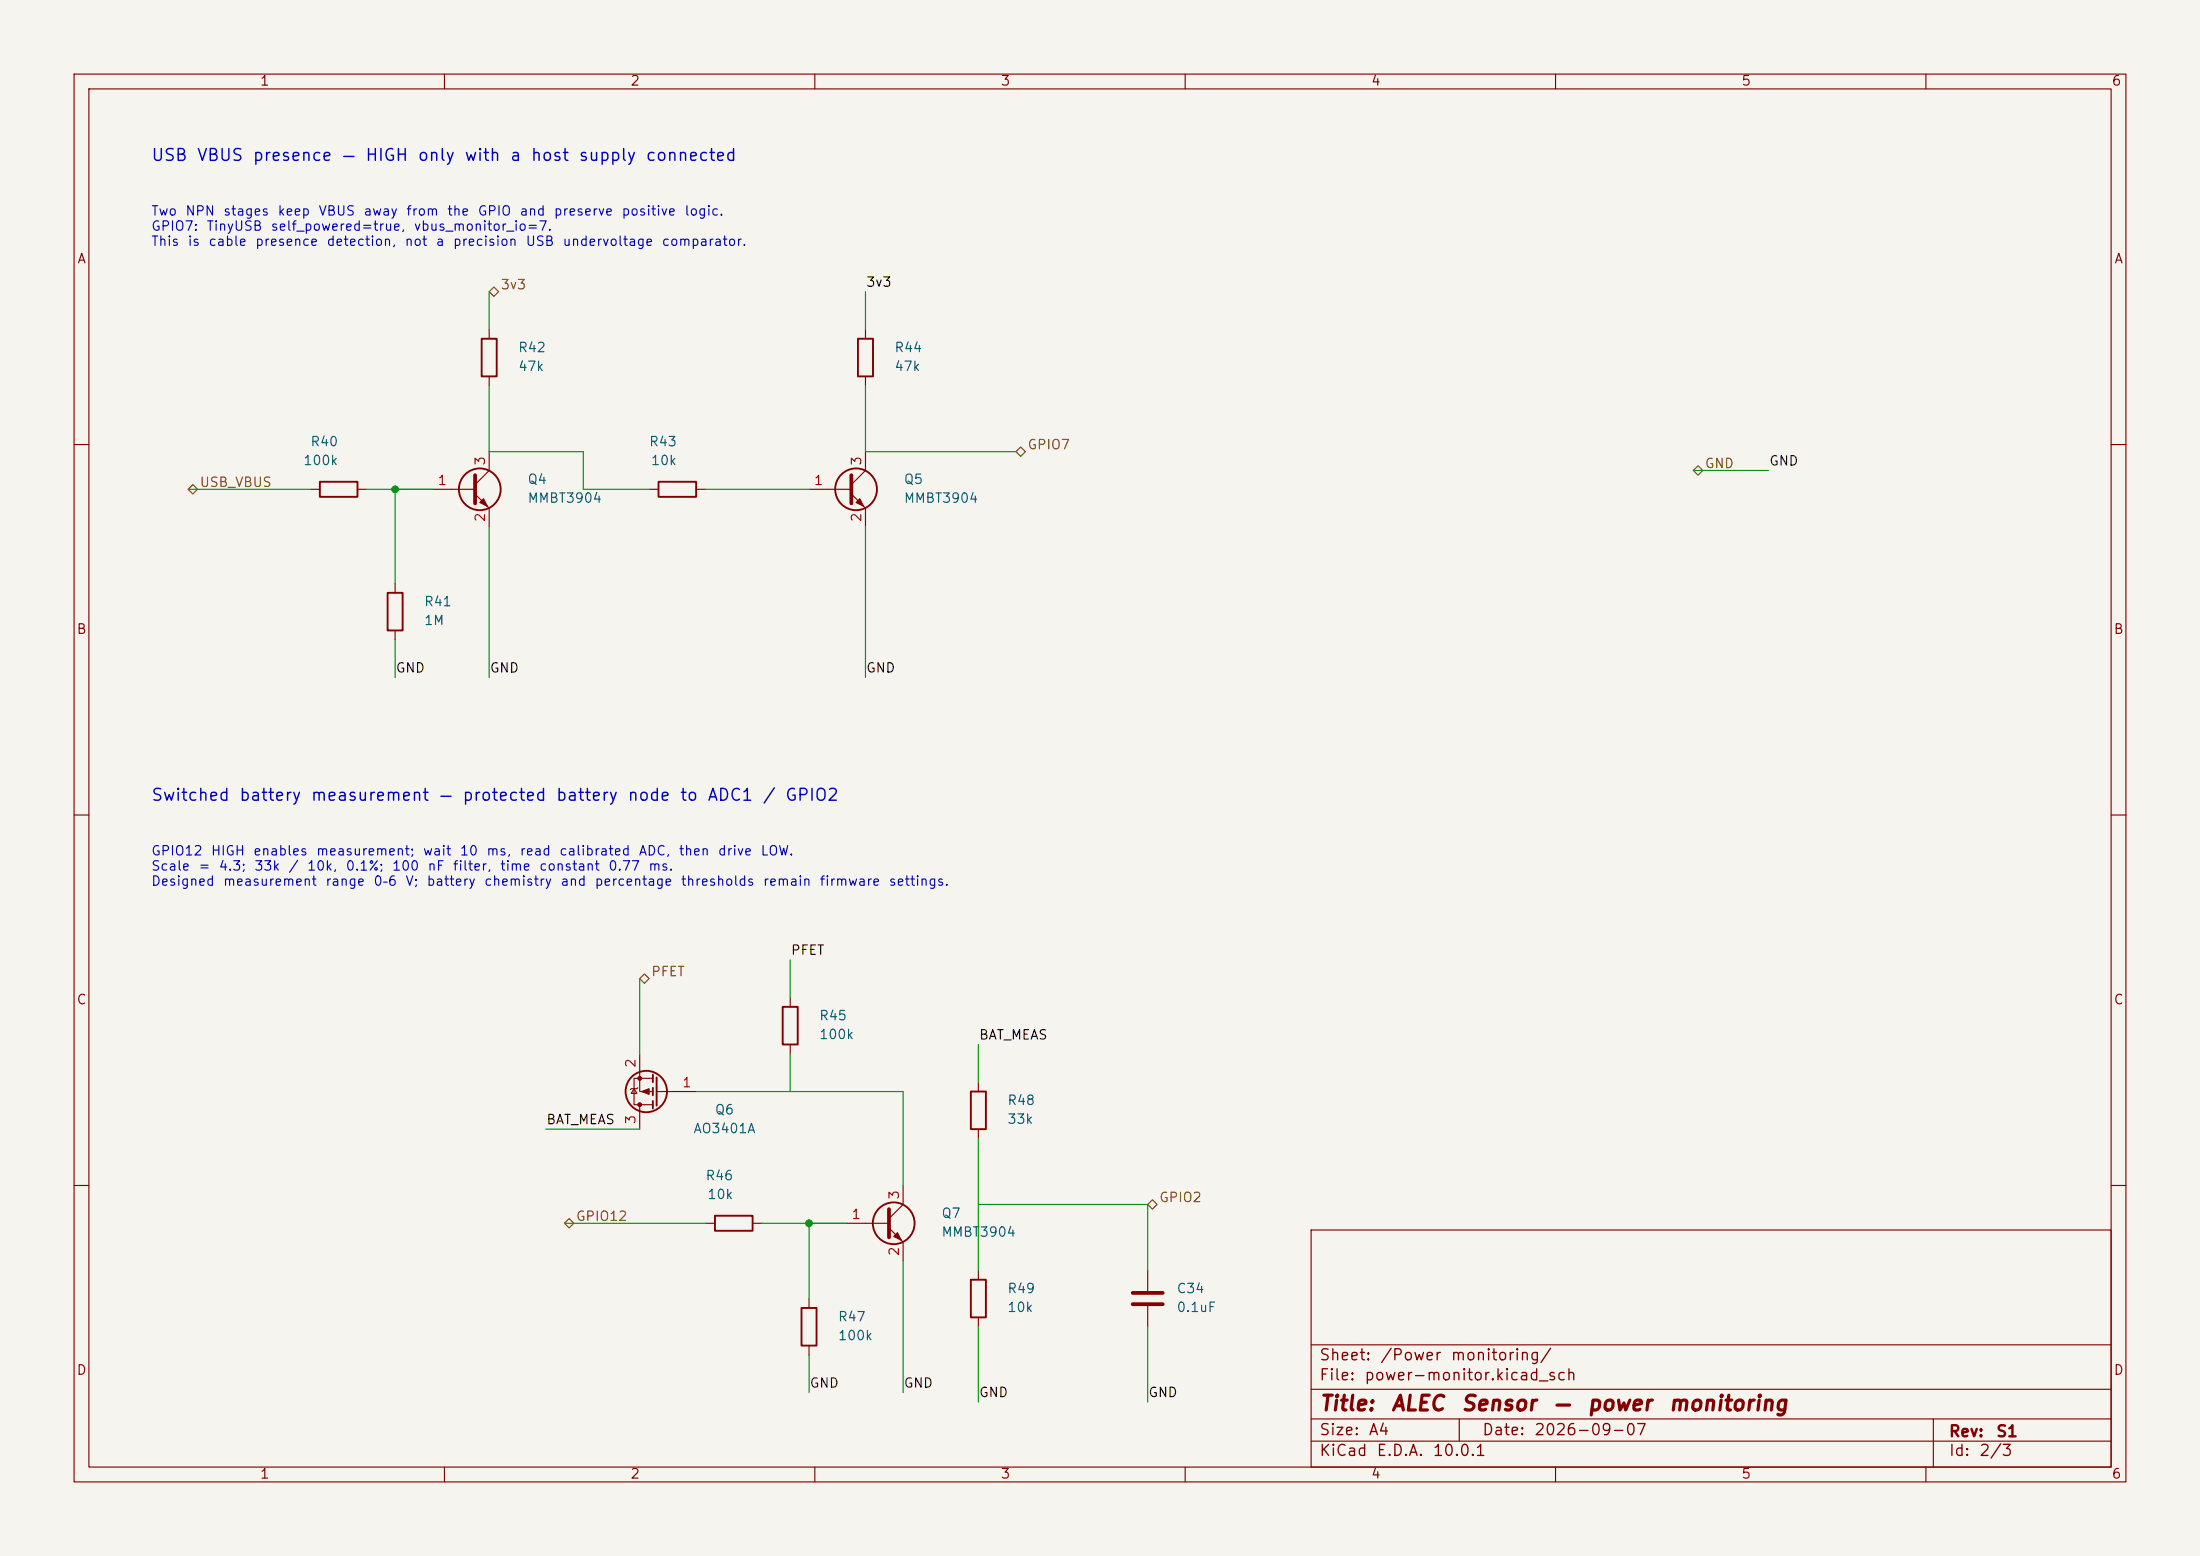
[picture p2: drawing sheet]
(kicad_sch
 (version 20260306)
 (generator "eeschema")
 (generator_version "10.0")
 (paper "A4")
 (lib_symbols
  (symbol
   "Device:R"
   (pin_numbers (hide yes))
   (pin_names
    (offset 0)) (exclude_from_sim no) (in_bom yes) (on_board yes)
   (in_pos_files yes)
   (duplicate_pin_numbers_are_jumpers no)
   (property
    "Reference"
    "R" (at 2.032 0 90) (show_name no) (do_not_autoplace no) (effects (font (size 1.27 1.27))))
   (property
    "Value"
    "R" (at 0 0 90) (show_name no) (do_not_autoplace no) (effects (font (size 1.27 1.27))))
   (property
    "Footprint"
    "" (at -1.778 0 90) (show_name no) (do_not_autoplace no) (hide yes) (effects (font (size 1.27 1.27))))
   (property
    "Datasheet"
    "" (at 0 0 0) (show_name no) (do_not_autoplace no) (hide yes) (effects (font (size 1.27 1.27))))
   (property
    "Description"
    "Resistor" (at 0 0 0) (show_name no) (do_not_autoplace no) (hide yes) (effects (font (size 1.27 1.27))))
   (property
    "ki_keywords"
    "R res resistor" (at 0 0 0) (show_name no) (do_not_autoplace no) (hide yes) (effects (font (size 1.27 1.27))))
   (property
    "ki_fp_filters"
    "R_*" (at 0 0 0) (show_name no) (do_not_autoplace no) (hide yes) (effects (font (size 1.27 1.27))))
   (symbol
    "R_0_1"
    (rectangle (start -1.016 -2.54) (end 1.016 2.54) (stroke (width 0.254) (type default)) (fill (type none))))
   (symbol
    "R_1_1"
    (pin
    passive
    line (at 0 3.81 270) (length 1.27) (name
    "" (effects (font (size 1.27 1.27)))) (number
    "1" (effects (font (size 1.27 1.27)))))
    (pin
    passive
    line (at 0 -3.81 90) (length 1.27) (name
    "" (effects (font (size 1.27 1.27)))) (number
    "2" (effects (font (size 1.27 1.27))))))
   (embedded_fonts no))
  (symbol
   "Device:C"
   (pin_numbers (hide yes))
   (pin_names
    (offset 0.254)) (exclude_from_sim no) (in_bom yes) (on_board yes)
   (in_pos_files yes)
   (duplicate_pin_numbers_are_jumpers no)
   (property
    "Reference"
    "C" (at 0.635 2.54 0) (show_name no) (do_not_autoplace no) (effects (font (size 1.27 1.27)) (justify left)))
   (property
    "Value"
    "C" (at 0.635 -2.54 0) (show_name no) (do_not_autoplace no) (effects (font (size 1.27 1.27)) (justify left)))
   (property
    "Footprint"
    "" (at 0.9652 -3.81 0) (show_name no) (do_not_autoplace no) (hide yes) (effects (font (size 1.27 1.27))))
   (property
    "Datasheet"
    "" (at 0 0 0) (show_name no) (do_not_autoplace no) (hide yes) (effects (font (size 1.27 1.27))))
   (property
    "Description"
    "Unpolarized capacitor" (at 0 0 0) (show_name no) (do_not_autoplace no) (hide yes) (effects (font (size 1.27 1.27))))
   (property
    "ki_keywords"
    "cap capacitor" (at 0 0 0) (show_name no) (do_not_autoplace no) (hide yes) (effects (font (size 1.27 1.27))))
   (property
    "ki_fp_filters"
    "C_*" (at 0 0 0) (show_name no) (do_not_autoplace no) (hide yes) (effects (font (size 1.27 1.27))))
   (symbol
    "C_0_1"
    (polyline (pts (xy -2.032 0.762) (xy 2.032 0.762)) (stroke (width 0.508) (type default)) (fill (type none)))
    (polyline (pts (xy -2.032 -0.762) (xy 2.032 -0.762)) (stroke (width 0.508) (type default)) (fill (type none))))
   (symbol
    "C_1_1"
    (pin
    passive
    line (at 0 3.81 270) (length 2.794) (name
    "" (effects (font (size 1.27 1.27)))) (number
    "1" (effects (font (size 1.27 1.27)))))
    (pin
    passive
    line (at 0 -3.81 90) (length 2.794) (name
    "" (effects (font (size 1.27 1.27)))) (number
    "2" (effects (font (size 1.27 1.27))))))
   (embedded_fonts no))
  (symbol
   "Transistor_BJT:MMBT3904"
   (pin_names
    (offset 0) (hide yes)) (exclude_from_sim no) (in_bom yes) (on_board yes)
   (in_pos_files yes)
   (duplicate_pin_numbers_are_jumpers no)
   (property
    "Reference"
    "Q" (at 5.08 1.905 0) (show_name no) (do_not_autoplace no) (effects (font (size 1.27 1.27)) (justify left)))
   (property
    "Value"
    "MMBT3904" (at 5.08 0 0) (show_name no) (do_not_autoplace no) (effects (font (size 1.27 1.27)) (justify left)))
   (property
    "Footprint"
    "Package_TO_SOT_SMD:SOT-23" (at 5.08 -1.905 0) (show_name no) (do_not_autoplace no) (hide yes) (effects (font (size 1.27 1.27)
    (italic yes)) (justify left)))
   (property
    "Datasheet"
    "https://www.onsemi.com/pdf/datasheet/pzt3904-d.pdf" (at 0 0 0) (show_name no) (do_not_autoplace no) (hide yes) (effects (font (size 1.27 1.27)) (justify left)))
   (property
    "Description"
    "0.2A Ic, 40V Vce, Small Signal NPN Transistor, SOT-23" (at 0 0 0) (show_name no) (do_not_autoplace no) (hide yes) (effects (font (size 1.27 1.27))))
   (property
    "Sim.Device"
    "NPN" (at 0 0 0) (show_name no) (do_not_autoplace no) (hide yes) (effects (font (size 1.27 1.27))))
   (property
    "Sim.Pins"
    "1=B 2=E 3=C" (at 0 0 0) (show_name no) (do_not_autoplace no) (hide yes) (effects (font (size 1.27 1.27))))
   (property
    "ki_keywords"
    "NPN Transistor" (at 0 0 0) (show_name no) (do_not_autoplace no) (hide yes) (effects (font (size 1.27 1.27))))
   (property
    "ki_fp_filters"
    "SOT?23*" (at 0 0 0) (show_name no) (do_not_autoplace no) (hide yes) (effects (font (size 1.27 1.27))))
   (symbol
    "MMBT3904_0_1"
    (polyline (pts (xy -2.54 0) (xy 0.635 0)) (stroke (width 0) (type default)) (fill (type none)))
    (polyline (pts (xy 0.635 1.905) (xy 0.635 -1.905)) (stroke (width 0.508) (type default)) (fill (type none)))
    (circle (center 1.27 0) (radius 2.8194) (stroke (width 0.254) (type default)) (fill (type none))))
   (symbol
    "MMBT3904_1_1"
    (polyline (pts (xy 0.635 0.635) (xy 2.54 2.54)) (stroke (width 0) (type default)) (fill (type none)))
    (polyline (pts (xy 0.635 -0.635) (xy 2.54 -2.54)) (stroke (width 0) (type default)) (fill (type none)))
    (polyline (pts (xy 1.27 -1.778) (xy 1.778 -1.27) (xy 2.286 -2.286) (xy 1.27 -1.778)) (stroke (width 0) (type default)) (fill (type outline)))
    (pin
    input
    line (at -5.08 0 0) (length 2.54) (name
    "B" (effects (font (size 1.27 1.27)))) (number
    "1" (effects (font (size 1.27 1.27)))))
    (pin
    passive
    line (at 2.54 -5.08 90) (length 2.54) (name
    "E" (effects (font (size 1.27 1.27)))) (number
    "2" (effects (font (size 1.27 1.27)))))
    (pin
    passive
    line (at 2.54 5.08 270) (length 2.54) (name
    "C" (effects (font (size 1.27 1.27)))) (number
    "3" (effects (font (size 1.27 1.27))))))
   (embedded_fonts no))
  (symbol
   "Transistor_FET:AO3401A"
   (pin_names (hide yes)) (exclude_from_sim no) (in_bom yes) (on_board yes)
   (in_pos_files yes)
   (duplicate_pin_numbers_are_jumpers no)
   (property
    "Reference"
    "Q" (at 5.08 1.905 0) (show_name no) (do_not_autoplace no) (effects (font (size 1.27 1.27)) (justify left)))
   (property
    "Value"
    "AO3401A" (at 5.08 0 0) (show_name no) (do_not_autoplace no) (effects (font (size 1.27 1.27)) (justify left)))
   (property
    "Footprint"
    "Package_TO_SOT_SMD:SOT-23" (at 5.08 -1.905 0) (show_name no) (do_not_autoplace no) (hide yes) (effects (font (size 1.27 1.27)
    (italic yes)) (justify left)))
   (property
    "Datasheet"
    "http://www.aosmd.com/pdfs/datasheet/AO3401A.pdf" (at 5.08 -3.81 0) (show_name no) (do_not_autoplace no) (hide yes) (effects (font (size 1.27 1.27)) (justify left)))
   (property
    "Description"
    "-4.0A Id, -30V Vds, P-Channel MOSFET, SOT-23" (at 0 0 0) (show_name no) (do_not_autoplace no) (hide yes) (effects (font (size 1.27 1.27))))
   (property
    "ki_keywords"
    "P-Channel MOSFET" (at 0 0 0) (show_name no) (do_not_autoplace no) (hide yes) (effects (font (size 1.27 1.27))))
   (property
    "ki_fp_filters"
    "SOT?23*" (at 0 0 0) (show_name no) (do_not_autoplace no) (hide yes) (effects (font (size 1.27 1.27))))
   (symbol
    "AO3401A_0_1"
    (polyline (pts (xy 0.254 1.905) (xy 0.254 -1.905)) (stroke (width 0.254) (type default)) (fill (type none)))
    (polyline (pts (xy 0.254 0) (xy -2.54 0)) (stroke (width 0) (type default)) (fill (type none)))
    (polyline (pts (xy 0.762 2.286) (xy 0.762 1.27)) (stroke (width 0.254) (type default)) (fill (type none)))
    (polyline (pts (xy 0.762 1.778) (xy 3.302 1.778) (xy 3.302 -1.778) (xy 0.762 -1.778)) (stroke (width 0) (type default)) (fill (type none)))
    (polyline (pts (xy 0.762 0.508) (xy 0.762 -0.508)) (stroke (width 0.254) (type default)) (fill (type none)))
    (polyline (pts (xy 0.762 -1.27) (xy 0.762 -2.286)) (stroke (width 0.254) (type default)) (fill (type none)))
    (circle (center 1.651 0) (radius 2.794) (stroke (width 0.254) (type default)) (fill (type none)))
    (polyline (pts (xy 2.286 0) (xy 1.27 0.381) (xy 1.27 -0.381) (xy 2.286 0)) (stroke (width 0) (type default)) (fill (type outline)))
    (polyline (pts (xy 2.54 2.54) (xy 2.54 1.778)) (stroke (width 0) (type default)) (fill (type none)))
    (circle (center 2.54 1.778) (radius 0.254) (stroke (width 0) (type default)) (fill (type outline)))
    (circle (center 2.54 -1.778) (radius 0.254) (stroke (width 0) (type default)) (fill (type outline)))
    (polyline (pts (xy 2.54 -2.54) (xy 2.54 0) (xy 0.762 0)) (stroke (width 0) (type default)) (fill (type none)))
    (polyline (pts (xy 2.794 -0.508) (xy 2.921 -0.381) (xy 3.683 -0.381) (xy 3.81 -0.254)) (stroke (width 0) (type default)) (fill (type none)))
    (polyline (pts (xy 3.302 -0.381) (xy 2.921 0.254) (xy 3.683 0.254) (xy 3.302 -0.381)) (stroke (width 0) (type default)) (fill (type none))))
   (symbol
    "AO3401A_1_1"
    (pin
    input
    line (at -5.08 0 0) (length 2.54) (name
    "G" (effects (font (size 1.27 1.27)))) (number
    "1" (effects (font (size 1.27 1.27)))))
    (pin
    passive
    line (at 2.54 -5.08 90) (length 2.54) (name
    "S" (effects (font (size 1.27 1.27)))) (number
    "2" (effects (font (size 1.27 1.27)))))
    (pin
    passive
    line (at 2.54 5.08 270) (length 2.54) (name
    "D" (effects (font (size 1.27 1.27)))) (number
    "3" (effects (font (size 1.27 1.27))))))
   (embedded_fonts no)))
 (text
  "USB VBUS presence — HIGH only with a host supply connected"
  (at 20.32 20.32 0)
  (effects (font (size 1.6 1.6)) (justify left top)))
 (text
  "Two NPN stages keep VBUS away from the GPIO and preserve positive logic.\nGPIO7: TinyUSB self_powered=true, vbus_monitor_io=7.\nThis is cable presence detection, not a precision USB undervoltage comparator."
  (at 20.32 27.94 0)
  (effects (font (size 1.27 1.27)) (justify left top)))
 (symbol
  (lib_id "Transistor_BJT:MMBT3904")
  (at 63.5 66.04 0)
  (unit 1)
  (body_style 1)
  (exclude_from_sim yes)
  (in_bom yes)
  (on_board yes)
  (in_pos_files yes)
  (dnp no)
  (property
   "Reference"
   "Q4" (at 71.12 64.77000000000001 0) (show_name no) (do_not_autoplace no) (effects (font (size 1.27 1.27)) (justify left)))
  (property
   "Value"
   "MMBT3904" (at 71.12 67.31 0) (show_name no) (do_not_autoplace no) (effects (font (size 1.27 1.27)) (justify left)))
  (property
   "Footprint"
   "Package_TO_SOT_SMD:SOT-23" (at 63.5 66.04 0) (hide yes) (show_name no) (do_not_autoplace no) (effects (font (size 1.27 1.27)
    (italic yes)) (justify left)))
  (property
   "Datasheet"
   "https://www.onsemi.com/pdf/datasheet/mmbt3904lt1-d.pdf" (at 63.5 66.04 0) (hide yes) (show_name no) (do_not_autoplace no) (effects (font (size 1.27 1.27)) (justify left)))
  (property
   "Description"
   "0.2A Ic, 40V Vce, Small Signal NPN Transistor, SOT-23" (at 63.5 66.04 0) (hide yes) (show_name no) (do_not_autoplace no) (effects (font (size 1.27 1.27))))
  (property
   "Sim.Device"
   "NPN" (at 63.5 66.04 0) (hide yes) (show_name no) (do_not_autoplace no) (effects (font (size 1.27 1.27))))
  (property
   "Sim.Pins"
   "1=B 2=E 3=C" (at 63.5 66.04 0) (hide yes) (show_name no) (do_not_autoplace no) (effects (font (size 1.27 1.27))))
  (pin
   "3")
  (pin
   "2")
  (pin
   "1")
  (instances (project
    "alec-sensor" (path
    "/7924bd8b-2498-4d76-899d-c0ad5a514485/7c84093a-5796-4504-a572-6cccb77c9bc7" (reference "Q4") (unit 1))))
  (property
   "MPN"
   "MMBT3904LT1G" (at 0 0 0) (effects (font (size 1.27 1.27)) (hide yes)))
 (property "Manufacturer" "onsemi" (at 0 0 0) (effects (font (size 1.27 1.27)) (hide yes)))
 (property "LCSC#" "C81464" (at 0 0 0) (effects (font (size 1.27 1.27)) (hide yes))))
 (symbol
  (lib_id "Transistor_BJT:MMBT3904")
  (at 114.3 66.04 0)
  (unit 1)
  (body_style 1)
  (exclude_from_sim yes)
  (in_bom yes)
  (on_board yes)
  (in_pos_files yes)
  (dnp no)
  (property
   "Reference"
   "Q5" (at 121.92 64.77000000000001 0) (show_name no) (do_not_autoplace no) (effects (font (size 1.27 1.27)) (justify left)))
  (property
   "Value"
   "MMBT3904" (at 121.92 67.31 0) (show_name no) (do_not_autoplace no) (effects (font (size 1.27 1.27)) (justify left)))
  (property
   "Footprint"
   "Package_TO_SOT_SMD:SOT-23" (at 114.3 66.04 0) (hide yes) (show_name no) (do_not_autoplace no) (effects (font (size 1.27 1.27)
    (italic yes)) (justify left)))
  (property
   "Datasheet"
   "https://www.onsemi.com/pdf/datasheet/mmbt3904lt1-d.pdf" (at 114.3 66.04 0) (hide yes) (show_name no) (do_not_autoplace no) (effects (font (size 1.27 1.27)) (justify left)))
  (property
   "Description"
   "0.2A Ic, 40V Vce, Small Signal NPN Transistor, SOT-23" (at 114.3 66.04 0) (hide yes) (show_name no) (do_not_autoplace no) (effects (font (size 1.27 1.27))))
  (property
   "Sim.Device"
   "NPN" (at 114.3 66.04 0) (hide yes) (show_name no) (do_not_autoplace no) (effects (font (size 1.27 1.27))))
  (property
   "Sim.Pins"
   "1=B 2=E 3=C" (at 114.3 66.04 0) (hide yes) (show_name no) (do_not_autoplace no) (effects (font (size 1.27 1.27))))
  (pin
   "3")
  (pin
   "2")
  (pin
   "1")
  (instances (project
    "alec-sensor" (path
    "/7924bd8b-2498-4d76-899d-c0ad5a514485/7c84093a-5796-4504-a572-6cccb77c9bc7" (reference "Q5") (unit 1))))
  (property
   "MPN"
   "MMBT3904LT1G" (at 0 0 0) (effects (font (size 1.27 1.27)) (hide yes)))
 (property "Manufacturer" "onsemi" (at 0 0 0) (effects (font (size 1.27 1.27)) (hide yes)))
 (property "LCSC#" "C81464" (at 0 0 0) (effects (font (size 1.27 1.27)) (hide yes))))
 (symbol
  (lib_id "Device:R")
  (at 45.72 66.04 90)
  (unit 1)
  (body_style 1)
  (exclude_from_sim yes)
  (in_bom yes)
  (on_board yes)
  (in_pos_files yes)
  (dnp no)
  (property
   "Reference"
   "R40" (at 45.72 59.690000000000005 90) (show_name no) (do_not_autoplace no) (effects (font (size 1.27 1.27)) (justify left)))
  (property
   "Value"
   "100k" (at 45.72 62.230000000000004 90) (show_name no) (do_not_autoplace no) (effects (font (size 1.27 1.27)) (justify left)))
  (property
   "Footprint"
   "Resistor_SMD:R_0402_1005Metric" (at 45.72 66.04 0) (hide yes) (show_name no) (do_not_autoplace no) (effects (font (size 1.27 1.27))))
  (property
   "Datasheet"
   "https://www.lcsc.com/datasheet/lcsc_datasheet_2304140030_YAGEO-RC0402FR-07100KL_C60491.pdf" (at 45.72 66.04 0) (hide yes) (show_name no) (do_not_autoplace no) (effects (font (size 1.27 1.27))))
  (property
   "Description"
   "Resistor" (at 45.72 66.04 0) (hide yes) (show_name no) (do_not_autoplace no) (effects (font (size 1.27 1.27))))
  (pin
   "2")
  (pin
   "1")
  (instances (project
    "alec-sensor" (path
    "/7924bd8b-2498-4d76-899d-c0ad5a514485/7c84093a-5796-4504-a572-6cccb77c9bc7" (reference "R40") (unit 1))))
  (property
   "MPN"
   "RC0402FR-07100KL" (at 0 0 0) (effects (font (size 1.27 1.27)) (hide yes)))
 (property "Manufacturer" "YAGEO" (at 0 0 0) (effects (font (size 1.27 1.27)) (hide yes)))
 (property "LCSC#" "C60491" (at 0 0 0) (effects (font (size 1.27 1.27)) (hide yes))))
 (symbol
  (lib_id "Device:R")
  (at 53.34 82.55 0)
  (unit 1)
  (body_style 1)
  (exclude_from_sim yes)
  (in_bom yes)
  (on_board yes)
  (in_pos_files yes)
  (dnp no)
  (property
   "Reference"
   "R41" (at 57.150000000000006 81.28 0) (show_name no) (do_not_autoplace no) (effects (font (size 1.27 1.27)) (justify left)))
  (property
   "Value"
   "1M" (at 57.150000000000006 83.82 0) (show_name no) (do_not_autoplace no) (effects (font (size 1.27 1.27)) (justify left)))
  (property
   "Footprint"
   "Resistor_SMD:R_0402_1005Metric" (at 53.34 82.55 0) (hide yes) (show_name no) (do_not_autoplace no) (effects (font (size 1.27 1.27))))
  (property
   "Datasheet"
   "https://www.lcsc.com/datasheet/lcsc_datasheet_2304140030_YAGEO-RC0402FR-071ML_C138033.pdf" (at 53.34 82.55 0) (hide yes) (show_name no) (do_not_autoplace no) (effects (font (size 1.27 1.27))))
  (property
   "Description"
   "Resistor" (at 53.34 82.55 0) (hide yes) (show_name no) (do_not_autoplace no) (effects (font (size 1.27 1.27))))
  (pin
   "2")
  (pin
   "1")
  (instances (project
    "alec-sensor" (path
    "/7924bd8b-2498-4d76-899d-c0ad5a514485/7c84093a-5796-4504-a572-6cccb77c9bc7" (reference "R41") (unit 1))))
  (property
   "MPN"
   "RC0402FR-071ML" (at 0 0 0) (effects (font (size 1.27 1.27)) (hide yes)))
 (property "Manufacturer" "YAGEO" (at 0 0 0) (effects (font (size 1.27 1.27)) (hide yes)))
 (property "LCSC#" "C138033" (at 0 0 0) (effects (font (size 1.27 1.27)) (hide yes))))
 (symbol
  (lib_id "Device:R")
  (at 66.04 48.26 0)
  (unit 1)
  (body_style 1)
  (exclude_from_sim yes)
  (in_bom yes)
  (on_board yes)
  (in_pos_files yes)
  (dnp no)
  (property
   "Reference"
   "R42" (at 69.85000000000001 46.989999999999995 0) (show_name no) (do_not_autoplace no) (effects (font (size 1.27 1.27)) (justify left)))
  (property
   "Value"
   "47k" (at 69.85000000000001 49.53 0) (show_name no) (do_not_autoplace no) (effects (font (size 1.27 1.27)) (justify left)))
  (property
   "Footprint"
   "Resistor_SMD:R_0402_1005Metric" (at 66.04 48.26 0) (hide yes) (show_name no) (do_not_autoplace no) (effects (font (size 1.27 1.27))))
  (property
   "Datasheet"
   "https://www.lcsc.com/datasheet/lcsc_datasheet_2304140030_YAGEO-RC0402FR-0747KL_C93943.pdf" (at 66.04 48.26 0) (hide yes) (show_name no) (do_not_autoplace no) (effects (font (size 1.27 1.27))))
  (property
   "Description"
   "Resistor" (at 66.04 48.26 0) (hide yes) (show_name no) (do_not_autoplace no) (effects (font (size 1.27 1.27))))
  (pin
   "2")
  (pin
   "1")
  (instances (project
    "alec-sensor" (path
    "/7924bd8b-2498-4d76-899d-c0ad5a514485/7c84093a-5796-4504-a572-6cccb77c9bc7" (reference "R42") (unit 1))))
  (property
   "MPN"
   "RC0402FR-0747KL" (at 0 0 0) (effects (font (size 1.27 1.27)) (hide yes)))
 (property "Manufacturer" "YAGEO" (at 0 0 0) (effects (font (size 1.27 1.27)) (hide yes)))
 (property "LCSC#" "C93943" (at 0 0 0) (effects (font (size 1.27 1.27)) (hide yes))))
 (symbol
  (lib_id "Device:R")
  (at 91.44 66.04 90)
  (unit 1)
  (body_style 1)
  (exclude_from_sim yes)
  (in_bom yes)
  (on_board yes)
  (in_pos_files yes)
  (dnp no)
  (property
   "Reference"
   "R43" (at 91.44 59.690000000000005 90) (show_name no) (do_not_autoplace no) (effects (font (size 1.27 1.27)) (justify left)))
  (property
   "Value"
   "10k" (at 91.44 62.230000000000004 90) (show_name no) (do_not_autoplace no) (effects (font (size 1.27 1.27)) (justify left)))
  (property
   "Footprint"
   "Resistor_SMD:R_0402_1005Metric" (at 91.44 66.04 0) (hide yes) (show_name no) (do_not_autoplace no) (effects (font (size 1.27 1.27))))
  (property
   "Datasheet"
   "https://www.lcsc.com/datasheet/lcsc_datasheet_2304140030_YAGEO-RC0402FR-0710KL_C60490.pdf" (at 91.44 66.04 0) (hide yes) (show_name no) (do_not_autoplace no) (effects (font (size 1.27 1.27))))
  (property
   "Description"
   "Resistor" (at 91.44 66.04 0) (hide yes) (show_name no) (do_not_autoplace no) (effects (font (size 1.27 1.27))))
  (pin
   "2")
  (pin
   "1")
  (instances (project
    "alec-sensor" (path
    "/7924bd8b-2498-4d76-899d-c0ad5a514485/7c84093a-5796-4504-a572-6cccb77c9bc7" (reference "R43") (unit 1))))
  (property
   "MPN"
   "RC0402FR-0710KL" (at 0 0 0) (effects (font (size 1.27 1.27)) (hide yes)))
 (property "Manufacturer" "YAGEO" (at 0 0 0) (effects (font (size 1.27 1.27)) (hide yes)))
 (property "LCSC#" "C60490" (at 0 0 0) (effects (font (size 1.27 1.27)) (hide yes))))
 (symbol
  (lib_id "Device:R")
  (at 116.84 48.26 0)
  (unit 1)
  (body_style 1)
  (exclude_from_sim yes)
  (in_bom yes)
  (on_board yes)
  (in_pos_files yes)
  (dnp no)
  (property
   "Reference"
   "R44" (at 120.65 46.989999999999995 0) (show_name no) (do_not_autoplace no) (effects (font (size 1.27 1.27)) (justify left)))
  (property
   "Value"
   "47k" (at 120.65 49.53 0) (show_name no) (do_not_autoplace no) (effects (font (size 1.27 1.27)) (justify left)))
  (property
   "Footprint"
   "Resistor_SMD:R_0402_1005Metric" (at 116.84 48.26 0) (hide yes) (show_name no) (do_not_autoplace no) (effects (font (size 1.27 1.27))))
  (property
   "Datasheet"
   "https://www.lcsc.com/datasheet/lcsc_datasheet_2304140030_YAGEO-RC0402FR-0747KL_C93943.pdf" (at 116.84 48.26 0) (hide yes) (show_name no) (do_not_autoplace no) (effects (font (size 1.27 1.27))))
  (property
   "Description"
   "Resistor" (at 116.84 48.26 0) (hide yes) (show_name no) (do_not_autoplace no) (effects (font (size 1.27 1.27))))
  (pin
   "2")
  (pin
   "1")
  (instances (project
    "alec-sensor" (path
    "/7924bd8b-2498-4d76-899d-c0ad5a514485/7c84093a-5796-4504-a572-6cccb77c9bc7" (reference "R44") (unit 1))))
  (property
   "MPN"
   "RC0402FR-0747KL" (at 0 0 0) (effects (font (size 1.27 1.27)) (hide yes)))
 (property "Manufacturer" "YAGEO" (at 0 0 0) (effects (font (size 1.27 1.27)) (hide yes)))
 (property "LCSC#" "C93943" (at 0 0 0) (effects (font (size 1.27 1.27)) (hide yes))))
 (wire
  (pts (xy 41.91 66.04) (xy 25.4 66.04))
  (stroke (width 0) (type default)))
 (hierarchical_label
  "USB_VBUS"
  (shape bidirectional)
  (at 25.4 66.04 0)
  (effects (font (size 1.27 1.27)) (justify left bottom)))
 (wire
  (pts (xy 49.53 66.04) (xy 58.42 66.04))
  (stroke (width 0) (type default)))
 (wire
  (pts (xy 53.34 78.74) (xy 53.34 66.04))
  (stroke (width 0) (type default)))
 (wire
  (pts (xy 53.34 66.04) (xy 58.42 66.04))
  (stroke (width 0) (type default)))
 (wire
  (pts (xy 53.34 86.36) (xy 53.34 91.44))
  (stroke (width 0) (type default)))
 (label
  "GND"
  (at 53.34 91.44 0)
  (effects (font (size 1.27 1.27)) (justify left bottom)))
 (wire
  (pts (xy 66.04 52.07) (xy 66.04 60.96))
  (stroke (width 0) (type default)))
 (wire
  (pts (xy 66.04 44.45) (xy 66.04 39.37))
  (stroke (width 0) (type default)))
 (hierarchical_label
  "3v3"
  (shape bidirectional)
  (at 66.04 39.37 0)
  (effects (font (size 1.27 1.27)) (justify left bottom)))
 (wire
  (pts (xy 66.04 60.96) (xy 78.74 60.96))
  (stroke (width 0) (type default)))
 (wire
  (pts (xy 78.74 60.96) (xy 78.74 66.04))
  (stroke (width 0) (type default)))
 (wire
  (pts (xy 78.74 66.04) (xy 87.63 66.04))
  (stroke (width 0) (type default)))
 (wire
  (pts (xy 95.25 66.04) (xy 109.22 66.04))
  (stroke (width 0) (type default)))
 (wire
  (pts (xy 116.84 52.07) (xy 116.84 60.96))
  (stroke (width 0) (type default)))
 (wire
  (pts (xy 116.84 44.45) (xy 116.84 39.37))
  (stroke (width 0) (type default)))
 (label
  "3v3"
  (at 116.84 39.37 0)
  (effects (font (size 1.27 1.27)) (justify left bottom)))
 (wire
  (pts (xy 66.04 71.12) (xy 66.04 91.44))
  (stroke (width 0) (type default)))
 (label
  "GND"
  (at 66.04 91.44 0)
  (effects (font (size 1.27 1.27)) (justify left bottom)))
 (wire
  (pts (xy 116.84 71.12) (xy 116.84 91.44))
  (stroke (width 0) (type default)))
 (label
  "GND"
  (at 116.84 91.44 0)
  (effects (font (size 1.27 1.27)) (justify left bottom)))
 (wire
  (pts (xy 116.84 60.96) (xy 137.16 60.96))
  (stroke (width 0) (type default)))
 (hierarchical_label
  "GPIO7"
  (shape bidirectional)
  (at 137.16 60.96 0)
  (effects (font (size 1.27 1.27)) (justify left bottom)))
 (text
  "Switched battery measurement — protected battery node to ADC1 / GPIO2"
  (at 20.32 106.68 0)
  (effects (font (size 1.6 1.6)) (justify left top)))
 (text
  "GPIO12 HIGH enables measurement; wait 10 ms, read calibrated ADC, then drive LOW.\nScale = 4.3; 33k / 10k, 0.1%; 100 nF filter, time constant 0.77 ms.\nDesigned measurement range 0–6 V; battery chemistry and percentage thresholds remain firmware settings."
  (at 20.32 114.3 0)
  (effects (font (size 1.27 1.27)) (justify left top)))
 (symbol
  (lib_id "Transistor_FET:AO3401A")
  (at 88.9 147.32 180)
  (unit 1)
  (body_style 1)
  (exclude_from_sim yes)
  (in_bom yes)
  (on_board yes)
  (in_pos_files yes)
  (dnp no)
  (property
   "Reference"
   "Q6" (at 97.79 149.86 0) (show_name no) (do_not_autoplace no) (effects (font (size 1.27 1.27))))
  (property
   "Value"
   "AO3401A" (at 97.79 152.4 0) (show_name no) (do_not_autoplace no) (effects (font (size 1.27 1.27))))
  (property
   "Footprint"
   "Package_TO_SOT_SMD:SOT-23" (at 88.9 147.32 0) (hide yes) (show_name no) (do_not_autoplace no) (effects (font (size 1.27 1.27)
    (italic yes)) (justify left)))
  (property
   "Datasheet"
   "https://www.lcsc.com/datasheet/lcsc_datasheet_2412061733_Alpha---Omega-Semicon-AO3401A_C15127.pdf" (at 88.9 147.32 0) (hide yes) (show_name no) (do_not_autoplace no) (effects (font (size 1.27 1.27)) (justify left)))
  (property
   "Description"
   "-4.0A Id, -30V Vds, P-Channel MOSFET, SOT-23" (at 88.9 147.32 0) (hide yes) (show_name no) (do_not_autoplace no) (effects (font (size 1.27 1.27))))
  (pin
   "3")
  (pin
   "2")
  (pin
   "1")
  (instances (project
    "alec-sensor" (path
    "/7924bd8b-2498-4d76-899d-c0ad5a514485/7c84093a-5796-4504-a572-6cccb77c9bc7" (reference "Q6") (unit 1))))
  (property
   "MPN"
   "AO3401A" (at 0 0 0) (effects (font (size 1.27 1.27)) (hide yes)))
 (property "Manufacturer" "Alpha & Omega Semicon" (at 0 0 0) (effects (font (size 1.27 1.27)) (hide yes)))
 (property "LCSC#" "C15127" (at 0 0 0) (effects (font (size 1.27 1.27)) (hide yes))))
 (symbol
  (lib_id "Device:R")
  (at 106.68 138.43 0)
  (unit 1)
  (body_style 1)
  (exclude_from_sim yes)
  (in_bom yes)
  (on_board yes)
  (in_pos_files yes)
  (dnp no)
  (property
   "Reference"
   "R45" (at 110.49000000000001 137.16 0) (show_name no) (do_not_autoplace no) (effects (font (size 1.27 1.27)) (justify left)))
  (property
   "Value"
   "100k" (at 110.49000000000001 139.70000000000002 0) (show_name no) (do_not_autoplace no) (effects (font (size 1.27 1.27)) (justify left)))
  (property
   "Footprint"
   "Resistor_SMD:R_0402_1005Metric" (at 106.68 138.43 0) (hide yes) (show_name no) (do_not_autoplace no) (effects (font (size 1.27 1.27))))
  (property
   "Datasheet"
   "https://www.lcsc.com/datasheet/lcsc_datasheet_2304140030_YAGEO-RC0402FR-07100KL_C60491.pdf" (at 106.68 138.43 0) (hide yes) (show_name no) (do_not_autoplace no) (effects (font (size 1.27 1.27))))
  (property
   "Description"
   "Resistor" (at 106.68 138.43 0) (hide yes) (show_name no) (do_not_autoplace no) (effects (font (size 1.27 1.27))))
  (pin
   "2")
  (pin
   "1")
  (instances (project
    "alec-sensor" (path
    "/7924bd8b-2498-4d76-899d-c0ad5a514485/7c84093a-5796-4504-a572-6cccb77c9bc7" (reference "R45") (unit 1))))
  (property
   "MPN"
   "RC0402FR-07100KL" (at 0 0 0) (effects (font (size 1.27 1.27)) (hide yes)))
 (property "Manufacturer" "YAGEO" (at 0 0 0) (effects (font (size 1.27 1.27)) (hide yes)))
 (property "LCSC#" "C60491" (at 0 0 0) (effects (font (size 1.27 1.27)) (hide yes))))
 (symbol
  (lib_id "Transistor_BJT:MMBT3904")
  (at 119.38 165.1 0)
  (unit 1)
  (body_style 1)
  (exclude_from_sim yes)
  (in_bom yes)
  (on_board yes)
  (in_pos_files yes)
  (dnp no)
  (property
   "Reference"
   "Q7" (at 127.0 163.82999999999998 0) (show_name no) (do_not_autoplace no) (effects (font (size 1.27 1.27)) (justify left)))
  (property
   "Value"
   "MMBT3904" (at 127.0 166.37 0) (show_name no) (do_not_autoplace no) (effects (font (size 1.27 1.27)) (justify left)))
  (property
   "Footprint"
   "Package_TO_SOT_SMD:SOT-23" (at 119.38 165.1 0) (hide yes) (show_name no) (do_not_autoplace no) (effects (font (size 1.27 1.27)
    (italic yes)) (justify left)))
  (property
   "Datasheet"
   "https://www.onsemi.com/pdf/datasheet/mmbt3904lt1-d.pdf" (at 119.38 165.1 0) (hide yes) (show_name no) (do_not_autoplace no) (effects (font (size 1.27 1.27)) (justify left)))
  (property
   "Description"
   "0.2A Ic, 40V Vce, Small Signal NPN Transistor, SOT-23" (at 119.38 165.1 0) (hide yes) (show_name no) (do_not_autoplace no) (effects (font (size 1.27 1.27))))
  (property
   "Sim.Device"
   "NPN" (at 119.38 165.1 0) (hide yes) (show_name no) (do_not_autoplace no) (effects (font (size 1.27 1.27))))
  (property
   "Sim.Pins"
   "1=B 2=E 3=C" (at 119.38 165.1 0) (hide yes) (show_name no) (do_not_autoplace no) (effects (font (size 1.27 1.27))))
  (pin
   "3")
  (pin
   "2")
  (pin
   "1")
  (instances (project
    "alec-sensor" (path
    "/7924bd8b-2498-4d76-899d-c0ad5a514485/7c84093a-5796-4504-a572-6cccb77c9bc7" (reference "Q7") (unit 1))))
  (property
   "MPN"
   "MMBT3904LT1G" (at 0 0 0) (effects (font (size 1.27 1.27)) (hide yes)))
 (property "Manufacturer" "onsemi" (at 0 0 0) (effects (font (size 1.27 1.27)) (hide yes)))
 (property "LCSC#" "C81464" (at 0 0 0) (effects (font (size 1.27 1.27)) (hide yes))))
 (symbol
  (lib_id "Device:R")
  (at 99.06 165.1 90)
  (unit 1)
  (body_style 1)
  (exclude_from_sim yes)
  (in_bom yes)
  (on_board yes)
  (in_pos_files yes)
  (dnp no)
  (property
   "Reference"
   "R46" (at 99.06 158.75 90) (show_name no) (do_not_autoplace no) (effects (font (size 1.27 1.27)) (justify left)))
  (property
   "Value"
   "10k" (at 99.06 161.29 90) (show_name no) (do_not_autoplace no) (effects (font (size 1.27 1.27)) (justify left)))
  (property
   "Footprint"
   "Resistor_SMD:R_0402_1005Metric" (at 99.06 165.1 0) (hide yes) (show_name no) (do_not_autoplace no) (effects (font (size 1.27 1.27))))
  (property
   "Datasheet"
   "https://www.lcsc.com/datasheet/lcsc_datasheet_2304140030_YAGEO-RC0402FR-0710KL_C60490.pdf" (at 99.06 165.1 0) (hide yes) (show_name no) (do_not_autoplace no) (effects (font (size 1.27 1.27))))
  (property
   "Description"
   "Resistor" (at 99.06 165.1 0) (hide yes) (show_name no) (do_not_autoplace no) (effects (font (size 1.27 1.27))))
  (pin
   "2")
  (pin
   "1")
  (instances (project
    "alec-sensor" (path
    "/7924bd8b-2498-4d76-899d-c0ad5a514485/7c84093a-5796-4504-a572-6cccb77c9bc7" (reference "R46") (unit 1))))
  (property
   "MPN"
   "RC0402FR-0710KL" (at 0 0 0) (effects (font (size 1.27 1.27)) (hide yes)))
 (property "Manufacturer" "YAGEO" (at 0 0 0) (effects (font (size 1.27 1.27)) (hide yes)))
 (property "LCSC#" "C60490" (at 0 0 0) (effects (font (size 1.27 1.27)) (hide yes))))
 (symbol
  (lib_id "Device:R")
  (at 109.22 179.07 0)
  (unit 1)
  (body_style 1)
  (exclude_from_sim yes)
  (in_bom yes)
  (on_board yes)
  (in_pos_files yes)
  (dnp no)
  (property
   "Reference"
   "R47" (at 113.03 177.79999999999998 0) (show_name no) (do_not_autoplace no) (effects (font (size 1.27 1.27)) (justify left)))
  (property
   "Value"
   "100k" (at 113.03 180.34 0) (show_name no) (do_not_autoplace no) (effects (font (size 1.27 1.27)) (justify left)))
  (property
   "Footprint"
   "Resistor_SMD:R_0402_1005Metric" (at 109.22 179.07 0) (hide yes) (show_name no) (do_not_autoplace no) (effects (font (size 1.27 1.27))))
  (property
   "Datasheet"
   "https://www.lcsc.com/datasheet/lcsc_datasheet_2304140030_YAGEO-RC0402FR-07100KL_C60491.pdf" (at 109.22 179.07 0) (hide yes) (show_name no) (do_not_autoplace no) (effects (font (size 1.27 1.27))))
  (property
   "Description"
   "Resistor" (at 109.22 179.07 0) (hide yes) (show_name no) (do_not_autoplace no) (effects (font (size 1.27 1.27))))
  (pin
   "2")
  (pin
   "1")
  (instances (project
    "alec-sensor" (path
    "/7924bd8b-2498-4d76-899d-c0ad5a514485/7c84093a-5796-4504-a572-6cccb77c9bc7" (reference "R47") (unit 1))))
  (property
   "MPN"
   "RC0402FR-07100KL" (at 0 0 0) (effects (font (size 1.27 1.27)) (hide yes)))
 (property "Manufacturer" "YAGEO" (at 0 0 0) (effects (font (size 1.27 1.27)) (hide yes)))
 (property "LCSC#" "C60491" (at 0 0 0) (effects (font (size 1.27 1.27)) (hide yes))))
 (symbol
  (lib_id "Device:R")
  (at 132.07999999999998 149.86 0)
  (unit 1)
  (body_style 1)
  (exclude_from_sim yes)
  (in_bom yes)
  (on_board yes)
  (in_pos_files yes)
  (dnp no)
  (property
   "Reference"
   "R48" (at 135.89 148.59 0) (show_name no) (do_not_autoplace no) (effects (font (size 1.27 1.27)) (justify left)))
  (property
   "Value"
   "33k" (at 135.89 151.13000000000002 0) (show_name no) (do_not_autoplace no) (effects (font (size 1.27 1.27)) (justify left)))
  (property
   "Footprint"
   "Resistor_SMD:R_0402_1005Metric" (at 132.07999999999998 149.86 0) (hide yes) (show_name no) (do_not_autoplace no) (effects (font (size 1.27 1.27))))
  (property
   "Datasheet"
   "https://wmsc.lcsc.com/wmsc/upload/file/pdf/v2/lcsc/2304140030_YAGEO-RT0402BRD0733KL_C728559.pdf" (at 132.07999999999998 149.86 0) (hide yes) (show_name no) (do_not_autoplace no) (effects (font (size 1.27 1.27))))
  (property
   "Description"
   "Resistor" (at 132.07999999999998 149.86 0) (hide yes) (show_name no) (do_not_autoplace no) (effects (font (size 1.27 1.27))))
  (pin
   "2")
  (pin
   "1")
  (property
   "Tolerance"
   "0.1%" (at -35.56 0 0) (effects (font (size 1.27 1.27)) (hide yes)))
  (property
   "MPN"
   "RT0402BRD0733KL" (at -35.56 0 0) (effects (font (size 1.27 1.27)) (hide yes)))
  (instances (project
    "alec-sensor" (path
    "/7924bd8b-2498-4d76-899d-c0ad5a514485/7c84093a-5796-4504-a572-6cccb77c9bc7" (reference "R48") (unit 1))))
 (property "Manufacturer" "YAGEO" (at 0 0 0) (effects (font (size 1.27 1.27)) (hide yes)))
 (property "LCSC#" "C728559" (at 0 0 0) (effects (font (size 1.27 1.27)) (hide yes))))
 (symbol
  (lib_id "Device:R")
  (at 132.07999999999998 175.26 0)
  (unit 1)
  (body_style 1)
  (exclude_from_sim yes)
  (in_bom yes)
  (on_board yes)
  (in_pos_files yes)
  (dnp no)
  (property
   "Reference"
   "R49" (at 135.89 173.98999999999998 0) (show_name no) (do_not_autoplace no) (effects (font (size 1.27 1.27)) (justify left)))
  (property
   "Value"
   "10k" (at 135.89 176.53 0) (show_name no) (do_not_autoplace no) (effects (font (size 1.27 1.27)) (justify left)))
  (property
   "Footprint"
   "Resistor_SMD:R_0402_1005Metric" (at 132.07999999999998 175.26 0) (hide yes) (show_name no) (do_not_autoplace no) (effects (font (size 1.27 1.27))))
  (property
   "Datasheet"
   "https://www.lcsc.com/datasheet/lcsc_datasheet_2304140030_YAGEO-RT0402BRD0710KL_C190095.pdf" (at 132.07999999999998 175.26 0) (hide yes) (show_name no) (do_not_autoplace no) (effects (font (size 1.27 1.27))))
  (property
   "Description"
   "Resistor" (at 132.07999999999998 175.26 0) (hide yes) (show_name no) (do_not_autoplace no) (effects (font (size 1.27 1.27))))
  (pin
   "2")
  (pin
   "1")
  (property
   "Tolerance"
   "0.1%" (at -35.56 0 0) (effects (font (size 1.27 1.27)) (hide yes)))
  (property
   "MPN"
   "RT0402BRD0710KL" (at -35.56 0 0) (effects (font (size 1.27 1.27)) (hide yes)))
  (instances (project
    "alec-sensor" (path
    "/7924bd8b-2498-4d76-899d-c0ad5a514485/7c84093a-5796-4504-a572-6cccb77c9bc7" (reference "R49") (unit 1))))
 (property "Manufacturer" "YAGEO" (at 0 0 0) (effects (font (size 1.27 1.27)) (hide yes)))
 (property "LCSC#" "C190095" (at 0 0 0) (effects (font (size 1.27 1.27)) (hide yes))))
 (symbol
  (lib_id "Device:C")
  (at 154.94 175.26 0)
  (unit 1)
  (body_style 1)
  (exclude_from_sim yes)
  (in_bom yes)
  (on_board yes)
  (in_pos_files yes)
  (dnp no)
  (property
   "Reference"
   "C34" (at 158.75 173.98999999999998 0) (show_name no) (do_not_autoplace no) (effects (font (size 1.27 1.27)) (justify left)))
  (property
   "Value"
   "0.1uF" (at 158.75 176.53 0) (show_name no) (do_not_autoplace no) (effects (font (size 1.27 1.27)) (justify left)))
  (property
   "Footprint"
   "Capacitor_SMD:C_0402_1005Metric" (at 154.94 175.26 0) (hide yes) (show_name no) (do_not_autoplace no) (effects (font (size 1.27 1.27))))
  (property
   "Datasheet"
   "https://www.lcsc.com/datasheet/lcsc_datasheet_1811081616_Murata-Electronics-GRM155R71C104KA88D_C71629.pdf" (at 154.94 175.26 0) (hide yes) (show_name no) (do_not_autoplace no) (effects (font (size 1.27 1.27))))
  (property
   "Description"
   "Unpolarized capacitor" (at 154.94 175.26 0) (hide yes) (show_name no) (do_not_autoplace no) (effects (font (size 1.27 1.27))))
  (pin
   "2")
  (pin
   "1")
  (property
   "Voltage"
   "16V" (at 154.94 175.26 0) (effects (font (size 1.27 1.27)) (hide yes)) (hide yes))
  (property
   "Dielectric"
   "X7R" (at 154.94 175.26 0) (effects (font (size 1.27 1.27)) (hide yes)) (hide yes))
  (instances (project
    "alec-sensor" (path
    "/7924bd8b-2498-4d76-899d-c0ad5a514485/7c84093a-5796-4504-a572-6cccb77c9bc7" (reference "C34") (unit 1))))
  (property
   "MPN"
   "GRM155R71C104KA88D" (at 0 0 0) (effects (font (size 1.27 1.27)) (hide yes)))
 (property "Manufacturer" "Murata Electronics" (at 0 0 0) (effects (font (size 1.27 1.27)) (hide yes)))
 (property "LCSC#" "C71629" (at 0 0 0) (effects (font (size 1.27 1.27)) (hide yes))))
 (wire
  (pts (xy 86.36 142.24) (xy 86.36 132.08))
  (stroke (width 0) (type default)))
 (hierarchical_label
  "PFET"
  (shape bidirectional)
  (at 86.36 132.08 0)
  (effects (font (size 1.27 1.27)) (justify left bottom)))
 (wire
  (pts (xy 106.68 134.62) (xy 106.68 129.54))
  (stroke (width 0) (type default)))
 (label
  "PFET"
  (at 106.68 129.54 0)
  (effects (font (size 1.27 1.27)) (justify left bottom)))
 (wire
  (pts (xy 93.98 147.32) (xy 106.68 147.32))
  (stroke (width 0) (type default)))
 (wire
  (pts (xy 106.68 142.24) (xy 106.68 147.32))
  (stroke (width 0) (type default)))
 (wire
  (pts (xy 106.68 147.32) (xy 121.92 147.32))
  (stroke (width 0) (type default)))
 (wire
  (pts (xy 121.92 147.32) (xy 121.92 160.02))
  (stroke (width 0) (type default)))
 (wire
  (pts (xy 86.36 152.4) (xy 73.66 152.4))
  (stroke (width 0) (type default)))
 (label
  "BAT_MEAS"
  (at 73.66 152.4 0)
  (effects (font (size 1.27 1.27)) (justify left bottom)))
 (wire
  (pts (xy 132.07999999999998 146.05) (xy 132.07999999999998 140.97))
  (stroke (width 0) (type default)))
 (label
  "BAT_MEAS"
  (at 132.07999999999998 140.97 0)
  (effects (font (size 1.27 1.27)) (justify left bottom)))
 (wire
  (pts (xy 95.25 165.1) (xy 76.2 165.1))
  (stroke (width 0) (type default)))
 (hierarchical_label
  "GPIO12"
  (shape bidirectional)
  (at 76.2 165.1 0)
  (effects (font (size 1.27 1.27)) (justify left bottom)))
 (wire
  (pts (xy 102.87 165.1) (xy 114.3 165.1))
  (stroke (width 0) (type default)))
 (wire
  (pts (xy 109.22 175.26) (xy 109.22 165.1))
  (stroke (width 0) (type default)))
 (wire
  (pts (xy 109.22 165.1) (xy 114.3 165.1))
  (stroke (width 0) (type default)))
 (wire
  (pts (xy 109.22 182.88) (xy 109.22 187.96))
  (stroke (width 0) (type default)))
 (label
  "GND"
  (at 109.22 187.96 0)
  (effects (font (size 1.27 1.27)) (justify left bottom)))
 (wire
  (pts (xy 121.92 170.18) (xy 121.92 187.96))
  (stroke (width 0) (type default)))
 (label
  "GND"
  (at 121.92 187.96 0)
  (effects (font (size 1.27 1.27)) (justify left bottom)))
 (wire
  (pts (xy 132.07999999999998 153.67) (xy 132.07999999999998 162.56))
  (stroke (width 0) (type default)))
 (wire
  (pts (xy 132.07999999999998 162.56) (xy 132.07999999999998 171.45))
  (stroke (width 0) (type default)))
 (wire
  (pts (xy 132.07999999999998 162.56) (xy 154.94 162.56))
  (stroke (width 0) (type default)))
 (wire
  (pts (xy 154.94 162.56) (xy 154.94 171.45))
  (stroke (width 0) (type default)))
 (hierarchical_label
  "GPIO2"
  (shape bidirectional)
  (at 154.94 162.56 0)
  (effects (font (size 1.27 1.27)) (justify left bottom)))
 (wire
  (pts (xy 132.07999999999998 179.07) (xy 132.07999999999998 189.23))
  (stroke (width 0) (type default)))
 (label
  "GND"
  (at 132.07999999999998 189.23 0)
  (effects (font (size 1.27 1.27)) (justify left bottom)))
 (wire
  (pts (xy 154.94 179.07) (xy 154.94 189.23))
  (stroke (width 0) (type default)))
 (label
  "GND"
  (at 154.94 189.23 0)
  (effects (font (size 1.27 1.27)) (justify left bottom)))
 (hierarchical_label
  "GND"
  (shape bidirectional)
  (at 228.6 63.5 0)
  (effects (font (size 1.27 1.27)) (justify left bottom)))
 (label
  "GND"
  (at 238.76 63.5 0)
  (effects (font (size 1.27 1.27)) (justify left bottom)))
 (junction
  (at 109.22 165.1)
  (diameter 0)
  (color 0 0 0 0))
 (junction
  (at 53.34 66.04)
  (diameter 0)
  (color 0 0 0 0))
 (wire
  (pts (xy 228.6 63.5) (xy 238.76 63.5))
  (stroke (width 0) (type default)))
 (title_block
  (title "ALEC Sensor — power monitoring")
  (date "2026-09-07")
  (rev "S1")))
